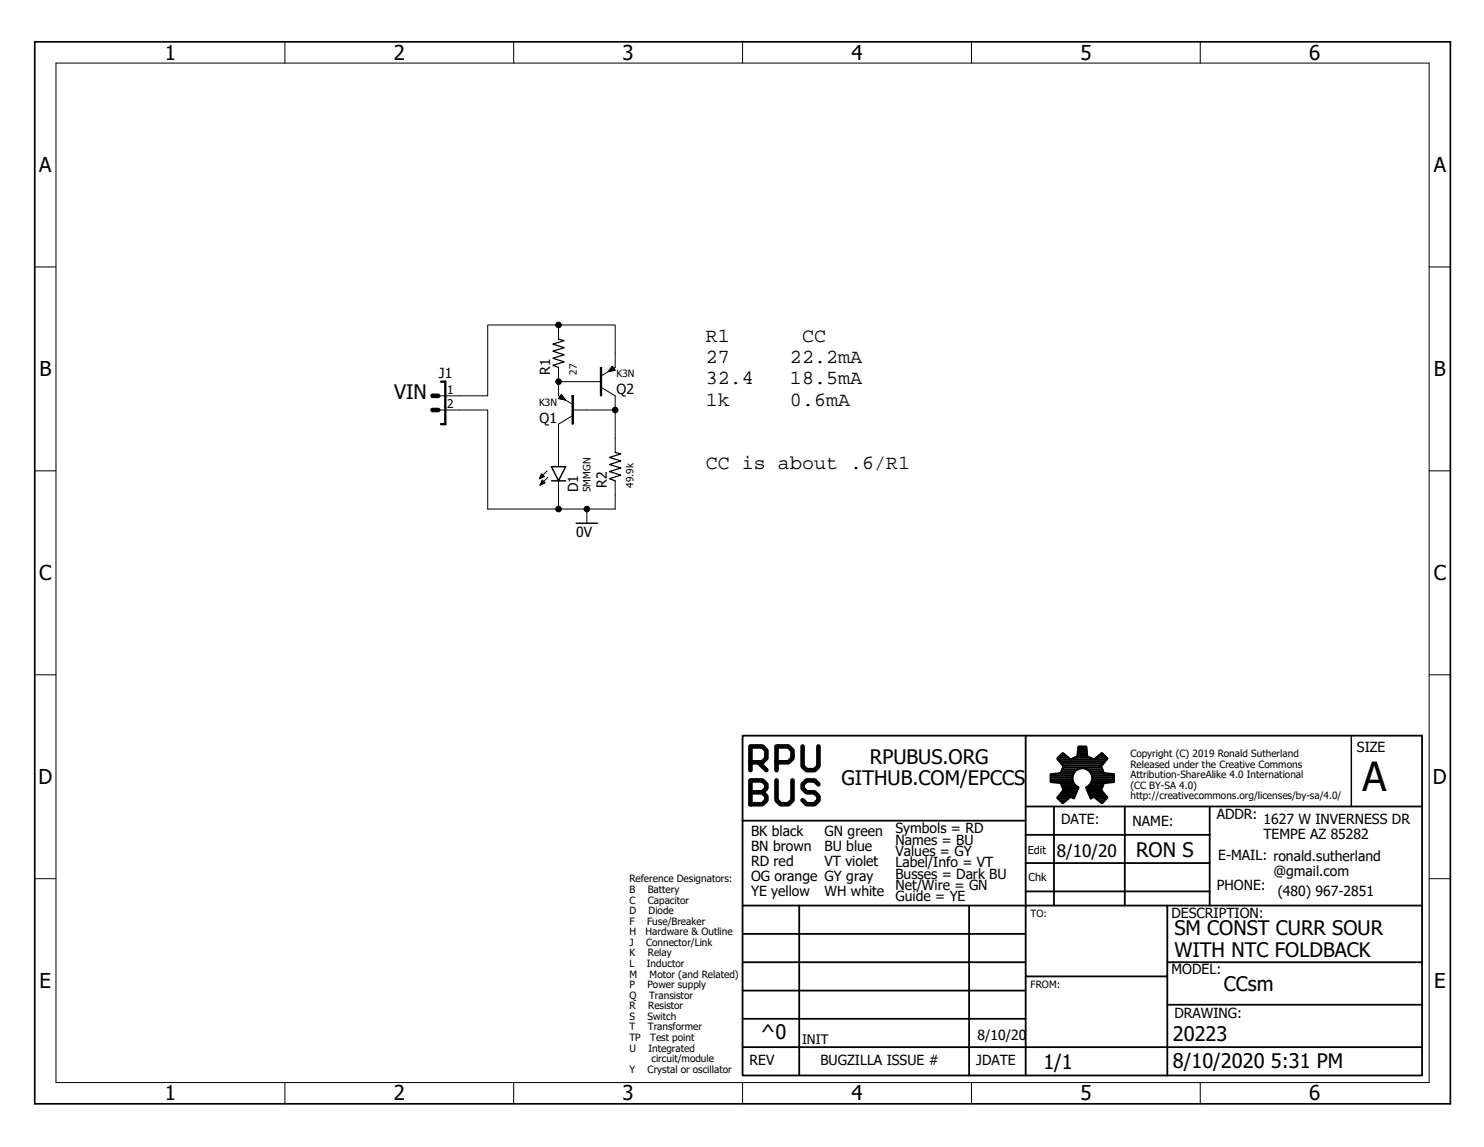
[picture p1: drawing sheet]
<svg xmlns="http://www.w3.org/2000/svg" width="279mm" height="216mm" viewBox="0 0 279 216" stroke-linecap="round" stroke-linejoin="round" font-family="sans-serif">
<path d="M6 7.6l267.4 200.7M273.4 7.6l-267.4 200.7" fill="none" stroke="#fff" stroke-width=".19"/>
<g fill="none" stroke="#000" stroke-width=".4">
<path d="M197.8 147h4.2M197.8 146.7h4.1M197.8 146.3h4.1M197.8 145.9h4.2M199.1 142.8l1-1 1.5 1.2 1.2-.5 .3-2h1.4l.2 2 1.3 .5 1.5-1.2 1 1-1.2 1.5 .5 1.2 1.9 .2v1.5l-1.9 .2-.5 1.3 1.2 1.5-1 1-1.5-1.2-.6 .3-.9-2.1a1.87 1.87 0 0 0 .8-2.9 1.87 1.87 0 0 0-3 0 1.87 1.87 0 0 0 .8 2.9l-.9 2.1-.6-.3-1.5 1.2-1-1 1.2-1.5-.6-1.3-1.9-.2v-1.5l1.9-.2 .6-1.2zM199.2 150h2.4M199.2 142.6h2M199.2 143h9.1M199.2 150.3h1.9M199.5 145.6h2.6M199.5 149.6h3M199.5 143.4h8.5"/>
<path d="M199.6 142.3h1.1M199.6 150.7h1.1M199.7 147.4h2.5M199.8 149.2h2.8M199.8 143.7h7.9M199.9 147.8h2.5M199.9 145.2h2.5M199.9 141.9h.4M200 151.1h.2M200 148.1h2.9M200 144.8h2.9M200.1 148.9h2.7"/>
<path d="M200.1 144.1h7.3M200.2 144.5h7.2M200.2 148.5h2.7M201.6 150h.7M202.3 142.6h3M202.9 142.3h1.8M202.9 141.9h1.7M202.9 141.5h1.7M203 141.2h1.6M203 140.8h1.5M204.6 148.1h2.9M204.6 148.5h2.7"/>
<path d="M204.7 144.8h2.9M204.8 148.9h2.7M204.9 149.2h2.9M205.1 149.6h2.9M205.1 147.8h2.6M205.1 145.2h2.6M205.2 150h.7M205.4 147.4h2.4M205.4 145.6h2.7M205.5 147h4.2M205.6 145.9h4.1M205.6 146.7h4.1"/>
<path d="M205.6 146.3h4.1M206 150h2.4M206.4 142.6h1.9M206.4 150.3h1.9M206.8 142.3h1.2M206.9 150.7h1M207.3 141.9h.3M207.3 151.1h.3"/>
</g>
<path d="M6.5 7.9h266.6v199.9h-266.6z" fill="none" stroke="#000" stroke-width=".32"/>
<g fill="none" stroke="#000" stroke-width=".19">
<path d="M10.5 11.9h258.6v191.9h-258.6zM53.6 7.9v4M96.7 7.9v4M139.8 7.9v4M182.9 7.9v4M226 7.9v4M6.5 50.2h4M269.1 50.2h4M82.5 77.2h9.3v18.6h13.4M105.2 61.2v2.6M105.2 69.2v5.3l2.6 1.6M105.2 61.2h-13.4v13.3h-9.3"/>
<path d="M105.2 61.2h10.6v8l-2.6 1.6M105.2 71.8h8M105.2 75h1.1M105.3 74.9h.9M105.4 74.7h.7M105.5 74.6h.5M105.5 74.5h.4M105.5 75.1h.8M105.6 74.4h.2M105.7 74.2l.8 1.1-1.3-.3zM106.2 75.2h.2M107.7 74.5h.2v5.3h-.2z"/>
<path d="M107.7 74.5h.1M107.8 78.2l-2.6 1.6v8M107.8 77.2h8M113 69.2h.3v5.3h-.3zM113 69.2h.1M113.2 72.9l2.6 1.6v10.7M114.6 69.9h.5M114.7 69.7h1M114.8 69.6h.9M114.9 69.5h.8M115 69.3h.6M115 69.2h.5"/>
<path d="M115.1 69.1h.3M115.3 69h.1M115.3 68.9l.5 .8-1.3 .3zM6.5 88.6h4M101.6 90h.2M101.7 89.9h.4M101.7 91.3h.1M101.7 89.7h.7M101.8 91.1h.3M101.8 89.6h.6M101.8 91h.6M101.8 89.5h.5"/>
<path d="M101.9 90.9h.7M101.9 89.3h.2M101.9 90.8h.6M101.9 89.2h.1M102 89.2l.5 .5-.9 .4zM102 90.6h.3M102 90.5h.2M102.1 90.4h.1M102.1 90.4l.5 .5-.9 .4zM103 88.6l-1.4 1.5M103.2 89.8l-1.5 1.5M105.2 90.5v5.3h5.3"/>
<path d="M110.5 95.8v2.7M115.8 90.5v5.3h-5.3M269.1 88.6h4M6.5 127h4M269.1 127h4M6.5 165.4h4M269.1 165.4h4M53.6 203.8v4M96.7 203.8v4M139.8 203.8v4M182.9 203.8v4M226 203.8v4"/>
<circle cx="105.2" cy="61.2" r=".53"/>
<circle cx="105.2" cy="71.8" r=".53"/>
<circle cx="115.8" cy="77.2" r=".53"/>
<circle cx="105.2" cy="95.8" r=".53"/>
<circle cx="110.5" cy="95.8" r=".53"/>
</g>
<path d="M103.8 87.8h2.7l-1.3 2.7zM103.8 90.5h2.7M108.5 98.5h4M254.4 138.5v13.3M193.1 202.4h.1" fill="none" stroke="#000" stroke-width=".28"/>
<g fill="none" stroke="#000" stroke-width=".34">
<path d="M193.1 138.5h-53.3v16M139.8 154.5v47.9h127.9v-5.3M139.8 154.5h53.3M193.1 151.8v18.7h-53.3M193.1 151.8h74.6M193.1 151.8v-13.3h74.6v58.6M193.1 157.1h34.7M198.4 151.8v18.7M211.8 151.8v18.7M227.8 157.1v13.4M227.8 151.8v5.3M139.8 175.8h53.3"/>
<path d="M150.5 170.5v31.8M182.5 170.5v31.9M193.1 162.5h34.7M193.1 167.8h34.7M219.8 170.5h47.9M139.8 191.8h53.3M139.8 186.5h53.3M139.8 181.1h53.3M193.1 183.8v13.3h-53.3M219.6 183.8h-26.5v-13.3h26.7v31.9M219.8 181.1h47.9M219.8 189.1h47.9"/>
<path d="M267.7 197.1h-74.6v5.3"/>
</g>
<path d="M81.4 77.2h1.1M81.4 74.5h1.1M141.3 143.5h2.2l.8-.8v-1.5l-.8-.7h-2.2v4.5M141.3 146.9h2.2l.8 .7v.8l-.8 .7 .8 .8v.7l-.8 .8h-2.2zM141.3 149.1h2.2M142.8 143.5l1.5 1.5M146.2 143.5h2.2l.8-.8v-1.5l-.8-.7h-2.2v4.5M146.2 146.9v3.7l.8 .8h1.4l.8-.8v-3.7M151.1 140.5v3.7l.8 .8h1.5l.7-.8v-3.7M154.1 147.6l-.7-.7h-1.5l-.8 .7v.8l.8 .7h1.5l.7 .8v.7l-.7 .8h-1.5l-.8-.8" fill="none" stroke="#000" stroke-width=".87"/>
<path d="M105.2 63.8l1 .3-2.1 .7 2.1 .6-2.1 .7 2.1 .7-2.1 .6 2.1 .7-2.1 .7 1.1 .4M115.8 85.2l1.1 .2-2.2 .7 2.2 .7-2.2 .6 2.2 .7-2.2 .7 2.2 .6-2.2 .7 1.1 .4" fill="none" stroke="#000" stroke-width=".23"/>
<path d="M107.8 74.5v5.3M113.2 69.2v5.3" fill="none" stroke="#000" stroke-width=".25"/>
<path d="M83 71.8h.8v8h-.8" fill="none" stroke="#000" stroke-width=".44"/>
<g fill="#000">
<circle cx="105.2" cy="61.2" r=".53"/>
<circle cx="105.2" cy="71.8" r=".53"/>
<circle cx="115.8" cy="77.2" r=".53"/>
<circle cx="105.2" cy="95.8" r=".53"/>
<circle cx="110.5" cy="95.8" r=".53"/>
</g>
<text font-size="7.5" x="256.5" y="148.9">A</text>
<g font-size="3.9">
<text x="31.1" y="11.2">1</text>
<text x="74.1" y="11.2">2</text>
<text x="117.2" y="11.2">3</text>
<text x="160.3" y="11.2">4</text>
<text x="203.4" y="11.2">5</text>
<text x="246.5" y="11.2">6</text>
<text x="7.4" y="32.4">A</text>
<text x="269.9" y="32.4">A</text>
<text x="7.4" y="70.8">B</text>
<text x="270" y="70.8">B</text>
<text x="7.4" y="109.2">C</text>
<text x="269.9" y="109.2">C</text>
<text x="7.2" y="147.6">D</text>
<text x="269.8" y="147.6">D</text>
<text x="7.5" y="185.9">E</text>
<text x="270" y="185.9">E</text>
<text x="31.1" y="207.1">1</text>
<text x="74.1" y="207.1">2</text>
<text x="117.2" y="207.1">3</text>
<text x="160.3" y="207.1">4</text>
<text x="203.4" y="207.1">5</text>
<text x="246.5" y="207.1">6</text>
</g>
<g font-size="3.8">
<text x="132.9" y="64.4">R1</text>
<text x="151" y="64.4">CC</text>
<text x="132.9" y="68.4">27</text>
<text x="148.7" y="68.4">22.2mA</text>
<text x="74.2" y="75">VIN</text>
<text x="132.9" y="72.4">32.4</text>
<text x="132.9" y="76.4">1k</text>
<text x="148.7" y="72.4">18.5mA</text>
<text x="148.7" y="76.4">0.6mA</text>
<text x="132.9" y="88.4">CC is about .6/R1</text>
<text x="163.8" y="143.8">RPUBUS.ORG</text>
<text x="158.5" y="147.8">GITHUB.COM/EPCCS</text>
<text x="213.9" y="161.4">RON S</text>
<text x="221.1" y="176">SM CONST CURR SOUR</text>
<text x="221.1" y="180">WITH NTC FOLDBACK</text>
<text x="230.4" y="186.5">CCsm</text>
<text x="143.3" y="195.5">^0</text>
<text x="220.8" y="195.9">20223</text>
<text x="196.4" y="201.3">1/1</text>
<text x="220.8" y="201">8/10/2020 5:31 PM</text>
</g>
<text font-size="3.2" x="199" y="161.4">8/10/20</text>
<g font-size="2.6">
<text x="82.6" y="71.2">J1</text>
<text x="103.6" y="70.5" transform="rotate(-90 103.6 70.5)">R1</text>
<text x="116.1" y="74.2">Q2</text>
<text x="101.6" y="79.6">Q1</text>
<text x="108.9" y="92.6" transform="rotate(-90 108.9 92.6)">D1</text>
<text x="114.2" y="91.8" transform="rotate(-90 114.2 91.8)">R2</text>
<text x="108.5" y="101.2">0V</text>
<text x="255.5" y="141.5">SIZE</text>
<text x="199.8" y="155.1">DATE:</text>
<text x="213.2" y="155.4">NAME:</text>
<text x="229.1" y="154.2">ADDR:</text>
<text x="237.9" y="155.1">1627 W INVERNESS DR</text>
<text x="141.4" y="157.4">BK black</text>
<text x="141.4" y="160.2">BN brown</text>
<text x="155.3" y="157.4">GN green</text>
<text x="155.3" y="160.2">BU blue</text>
<text x="168.6" y="159">Names = BU</text>
<text x="168.6" y="161.1">Values = GY</text>
<text x="168.6" y="156.9">Symbols = RD</text>
<text x="229.4" y="161.8">E-MAIL: ronald.sutherland</text>
<text x="237.9" y="157.9">TEMPE AZ 85282</text>
<text x="141.4" y="163">RD red</text>
<text x="141.4" y="165.8">OG orange GY gray</text>
<text x="155.3" y="163">VT violet</text>
<text x="168.6" y="163.3">Label/Info = VT</text>
<text x="168.6" y="165.4">Busses = Dark BU</text>
<text x="168.6" y="167.5">Net/Wire = GN</text>
<text x="229.1" y="167.5">PHONE:</text>
<text x="239.8" y="164.9">@gmail.com</text>
<text x="141.4" y="168.6">YE yellow</text>
<text x="155.3" y="168.6">WH white</text>
<text x="168.6" y="169.7">Guide = YE</text>
<text x="220.6" y="172.7">DESCRIPTION:</text>
<text x="240.6" y="168.6">(480) 967-2851</text>
<text x="220.6" y="183.4">MODEL:</text>
<text x="221.1" y="191.6">DRAWING:</text>
<text x="184" y="195.8">8/10/20</text>
<text x="141.1" y="200.4">REV</text>
<text x="154.5" y="200.4">BUGZILLA ISSUE #</text>
<text x="183.8" y="200.4">JDATE</text>
</g>
<text font-size="2.5" x="151" y="196.6">INIT</text>
<g font-size="2.2">
<text x="84.2" y="74.1">1</text>
<text x="84.2" y="76.8">2</text>
</g>
<g font-size="2.1">
<text x="193.5" y="160.7">Edit</text>
<text x="193.7" y="165.8">Chk</text>
</g>
<g font-size="1.9">
<text x="108.6" y="70.5" transform="rotate(-90 108.6 70.5)">27</text>
<text x="116.1" y="71">K3N</text>
<text x="101.5" y="76.4">K3N</text>
<text x="111.1" y="92.6" transform="rotate(-90 111.1 92.6)">5MMGN</text>
<text x="119.3" y="91.8" transform="rotate(-90 119.3 91.8)">49.9k</text>
<text x="212.8" y="142.5">Copyright (C) 2019 Ronald Sutherland</text>
<text x="212.8" y="144.5">Released under the Creative Commons</text>
<text x="212.8" y="146.5">Attribution-ShareAlike 4.0 International</text>
<text x="212.8" y="148.5">(CC BY-SA 4.0)</text>
<text x="212.8" y="150.5">http://creativecommons.org/licenses/by-sa/4.0/</text>
<text x="118.5" y="166.1">Reference Designators:</text>
<text x="118.5" y="168.1">B</text>
<text x="118.5" y="170.1">C</text>
<text x="118.5" y="172.1">D</text>
<text x="122" y="168.1">Battery</text>
<text x="122" y="170.1">Capacitor</text>
<text x="122.1" y="172.1">Diode</text>
<text x="194" y="172.6">TO:</text>
<text x="118.5" y="174.1">F</text>
<text x="118.5" y="176">H</text>
<text x="118.5" y="178">J</text>
<text x="121.5" y="176">Hardware &amp; Outline</text>
<text x="121.7" y="178">Connector/Link</text>
<text x="121.8" y="174.1">Fuse/Breaker</text>
<text x="118.5" y="180">K</text>
<text x="118.5" y="182">L</text>
<text x="118.5" y="184">M</text>
<text x="118.5" y="186">P</text>
<text x="121.8" y="182">Inductor</text>
<text x="121.9" y="186">Power supply</text>
<text x="122" y="180">Relay</text>
<text x="122.3" y="184">Motor (and Related)</text>
<text x="194" y="185.9">FROM:</text>
<text x="118.5" y="188">Q</text>
<text x="118.5" y="190">R</text>
<text x="118.5" y="192">S</text>
<text x="121.9" y="192">Switch</text>
<text x="122" y="190">Resistor</text>
<text x="122.2" y="188">Transistor</text>
<text x="118.5" y="194">T</text>
<text x="118.5" y="195.9">TP</text>
<text x="118.5" y="197.9">U</text>
<text x="122" y="194">Transformer</text>
<text x="122.1" y="197.9">Integrated</text>
<text x="122.4" y="195.9">Test point</text>
<text x="118.5" y="201.9">Y</text>
<text x="121.9" y="201.9">Crystal or oscillator</text>
<text x="122.6" y="199.9">circuit/module</text>
</g>
</svg>
